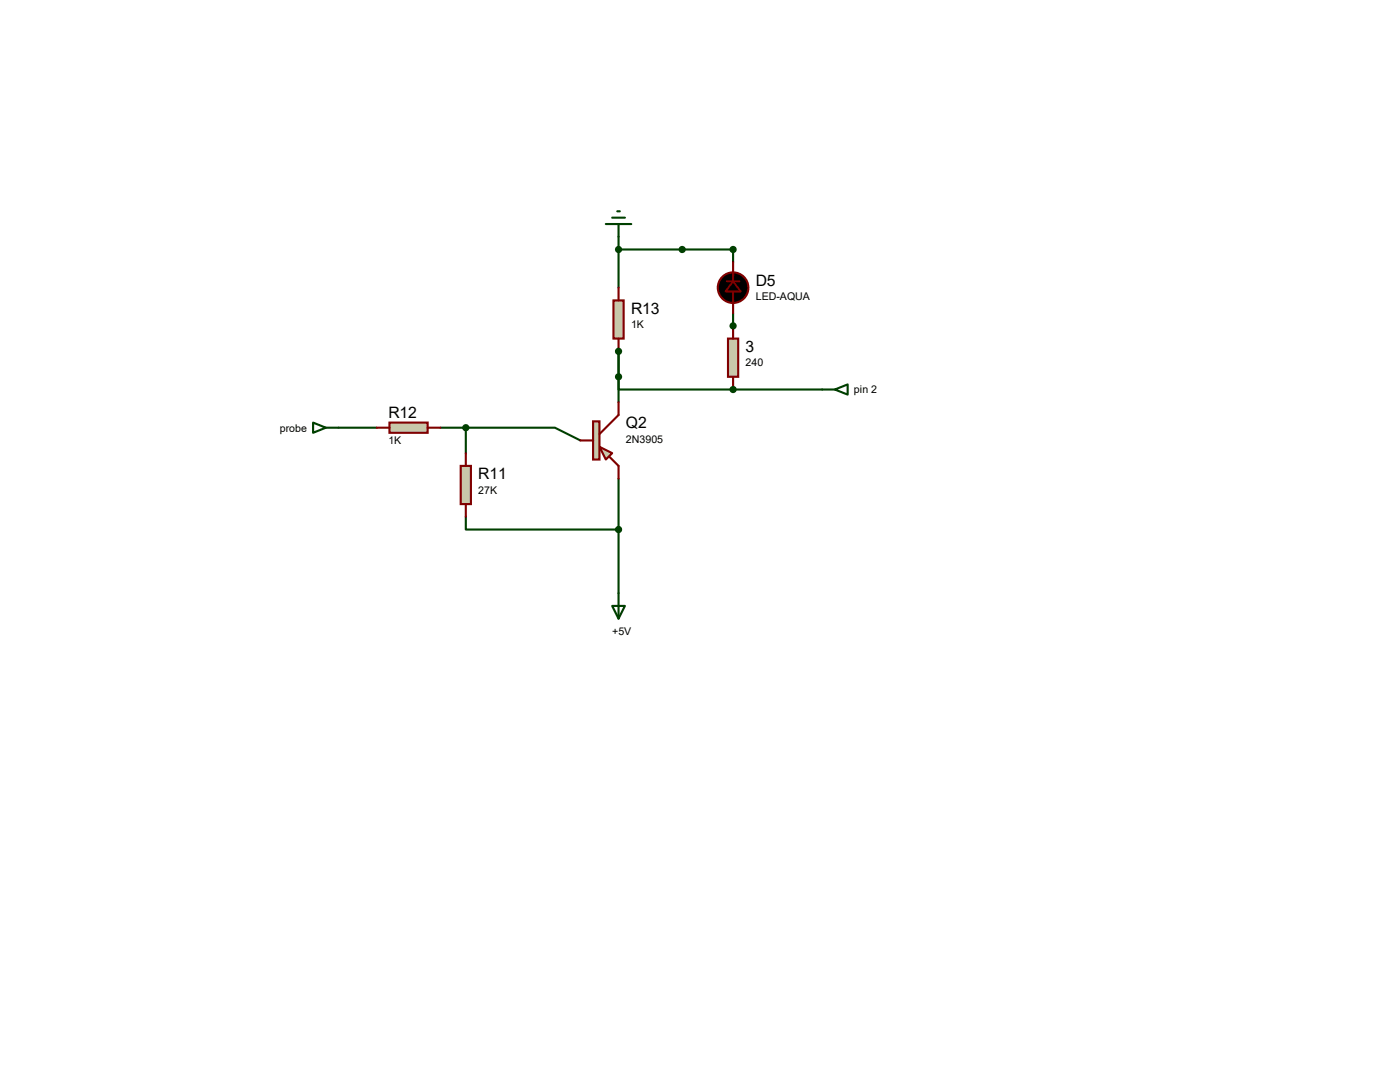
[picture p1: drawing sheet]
<svg xmlns="http://www.w3.org/2000/svg" width="279mm" height="216mm" viewBox="0 0 279 216" stroke-linecap="round" stroke-linejoin="round" font-family="sans-serif">
<path d="M123.4 47.2v10.2M123.4 75.2v2.5h22.9" fill="none" stroke="#004000" stroke-width=".42"/>
<circle cx="146.3" cy="77.7" r=".21" fill="#004000"/>
<path d="M123.4 49.8h12.7M146.3 62.5v2.5" fill="none" stroke="#004000" stroke-width=".42"/>
<circle cx="146.3" cy="65" r=".21" fill="#004000"/>
<path d="M136.1 49.8h10.2v2.5M123.4 70.1v10.2M87.9 85.3h5.1M93 85.3h17.7l5.1 2.6M93 85.3v5.1M123.4 95.5v22.9M93 103.1v2.6h30.4" fill="none" stroke="#004000" stroke-width=".42"/>
<circle cx="123.4" cy="70.1" r=".21" fill="#004000"/>
<path d="M123.4 70.1v5.1M146.3 77.7h17.8M67.6 85.3h7.6M123.4 118.4v5M122.2 120.9h2.5l-1.3 2.5z" fill="none" stroke="#004000" stroke-width=".42"/>
<path d="M91.9 93h2.1v7.6h-2.1z" fill="#c8c8aa" stroke="#800000" stroke-width=".42"/>
<path d="M93 90.4v2.6M93 100.6v2.5" fill="none" stroke="#800000" stroke-width=".42"/>
<path d="M77.7 84.3h7.6v2.1h-7.6z" fill="#c8c8aa" stroke="#800000" stroke-width=".42"/>
<path d="M75.2 85.3h2.5M85.3 85.3h2.6" fill="none" stroke="#800000" stroke-width=".42"/>
<path d="M122.4 59.9h2.1v7.7h-2.1z" fill="#c8c8aa" stroke="#800000" stroke-width=".42"/>
<path d="M123.4 57.4v2.5M146.3 52.3v3.8M146.3 58.2v4.3M123.4 67.6v2.5" fill="none" stroke="#800000" stroke-width=".42"/>
<path d="M120.9 44.7h5.1M122.2 43.4h2.5M123.2 42.2h.5M123.4 44.7v2.5" fill="none" stroke="#004000" stroke-width=".42"/>
<circle cx="123.4" cy="49.8" r=".51" fill="#004000" stroke="#004000" stroke-width=".42"/>
<circle cx="146.3" cy="57.4" r="3" fill="#000" stroke="#800000" stroke-width=".42"/>
<path d="M145 56.1h2.6" fill="none" stroke="#800000" stroke-width=".38"/>
<path d="M145.3 57.4h2M145.8 56.9h1v1h-1zM146.3 56.4v2" fill="none" stroke="#000040" stroke-width=".21"/>
<path d="M146.3 56.1l1.5 2.1h-3z" fill="#000" stroke="#800000" stroke-width=".38"/>
<path d="M145.3 67.6h2v7.6h-2z" fill="#c8c8aa" stroke="#800000" stroke-width=".42"/>
<path d="M146.3 65v2.6M146.3 75.2v2.5" fill="none" stroke="#800000" stroke-width=".42"/>
<g fill="#004000" stroke="#004000" stroke-width=".42">
<circle cx="123.4" cy="75.2" r=".51"/>
<circle cx="146.3" cy="77.7" r=".51"/>
<circle cx="136.1" cy="49.8" r=".51"/>
<circle cx="146.3" cy="65" r=".51"/>
<circle cx="123.4" cy="105.7" r=".51"/>
<circle cx="93" cy="85.3" r=".51"/>
<circle cx="146.3" cy="49.8" r=".51"/>
</g>
<g fill="#c8c8aa" stroke="#800000" stroke-width=".42">
<path d="M119.6 89.2l2.6 1.2-1.3 1.3z"/>
<path d="M118.4 84.1h1.2v7.6h-1.2z"/>
</g>
<path d="M115.8 87.9h2.6M121.7 91.2l1.7 1.8v2.5M123.4 80.3v2.5l-3.8 3.8" fill="none" stroke="#800000" stroke-width=".42"/>
<circle cx="123.4" cy="70.1" r=".51" fill="#004000" stroke="#004000" stroke-width=".42"/>
<path d="M164.1 77.7h2.5M166.6 77.7l2.6-1v2zM62.5 84.3l2.5 1-2.5 1.1zM65 85.3h2.6" fill="none" stroke="#004000" stroke-width=".42"/>
<g font-size="3.1">
<text x="150.8" y="57">D5</text>
<text x="125.9" y="62.6">R13</text>
<text x="148.8" y="70.2">3</text>
<text x="77.5" y="83.4">R12</text>
<text x="124.9" y="85.4">Q2</text>
<text x="95.5" y="95.6">R11</text>
</g>
<g font-size="2.1">
<text x="150.8" y="59.9">LED-AQUA</text>
<text x="125.9" y="65.5">1K</text>
<text x="148.8" y="73.1">240</text>
<text x="170.4" y="78.5">pin 2</text>
<text x="55.8" y="86.1">probe</text>
<text x="77.5" y="88.5">1K</text>
<text x="124.9" y="88.3">2N3905</text>
<text x="95.5" y="98.5">27K</text>
<text x="122.2" y="126.7">+5V</text>
</g>
</svg>
